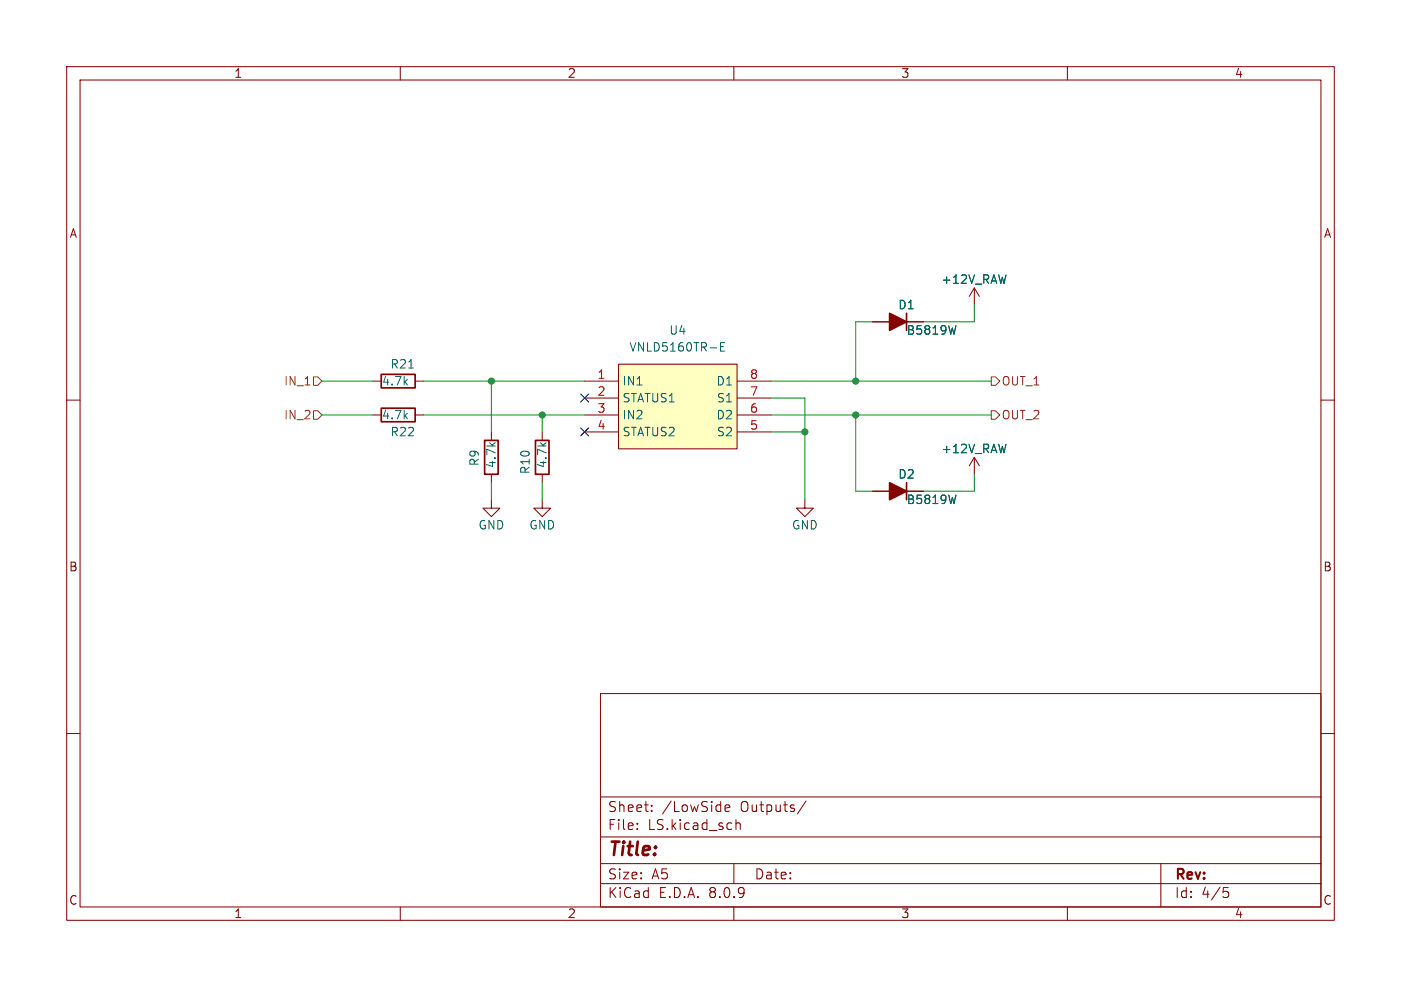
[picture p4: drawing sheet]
<svg xmlns="http://www.w3.org/2000/svg" width="210mm" height="148mm" viewBox="0 0 210 148" stroke-linecap="round" stroke-linejoin="round" font-family="sans-serif">
<g fill="none" stroke="#840000" stroke-width=".15">
<path d="M10 10h190v128h-190zM12 12h186v124h-186zM60 10v2M110 10v2M160 10v2M130.8 48.3h7.6M146 43.2l-.7 1.3M146 43.2v2.5M146 43.2l.8 1.3M10 60h2M146 68.6v2.5M146 68.6l-.7 1.3"/>
<path d="M146 68.6l.8 1.3M198 60h2M10 110h2M90 104h108v32h-108zM90 119.5h108M198 110h2M60 136v2M90 132.5h108M90 129.5h108M90 125.5h108M95.5 124.2v.2M95.5 123.5v.1"/>
<path d="M97.7 121.5v.2M97.7 120.8v.1M108.7 121.2l.7-.2-.1-.2-.4-.1-.2 .2 .1 .7h.5M110 136v2M110 129.5v3M110.3 122.9v1.5M110.3 123.5a.37 .37 0 0 1 .7 .1v.8M120.8 120.1l-1.3 1.9M160 136v2M174 129.5v6.5M183.4 133.1h.7M183.5 133.7h.4l.3 .2v.4l-.2 .2-.5 .1"/>
</g>
<path d="M135.9 47v2.5" fill="none" stroke="#840000" stroke-width=".25"/>
<path d="M133.3 47l2.6 1.3-2.6 1.2z" fill="#840000" stroke="#840000" stroke-width=".25"/>
<path d="M143.3 48.8l-.3 1.3" fill="none" stroke="#006464" stroke-width=".15"/>
<path d="M92.7 54.6h17.8v12.7h-17.8z" fill="#ffffc2"/>
<g fill="none" stroke="#840000" stroke-width=".15">
<path d="M55.9 57.2h1.2M62.2 57.2h1.3M87.6 57.2h5.1M87.6 59.7h5.1M92.7 54.6h17.8v12.7h-17.8zM110.5 57.2h5.1M110.5 59.7h5.1M130.8 48.3h2.5M135.9 48.3h2.5M55.9 62.2h1.2M62.2 62.2h1.3M73.7 74.9v1.3h1.2l-1.2 1.3-1.3-1.3h1.3"/>
<path d="M73.7 64.8v1.2M73.7 71.1v1.3M81.3 74.9v1.3h1.2l-1.2 1.3-1.3-1.3h1.3M81.3 64.8v1.2M81.3 71.1v1.3M87.6 62.2h5.1M87.6 64.8h5.1M110.5 62.2h5.1M110.5 64.8h5.1M120.6 74.9v1.3h1.3l-1.3 1.3-1.2-1.3h1.2M130.8 73.7h7.6"/>
</g>
<path d="M61.3 55.2h.7M108 52h.4M108.6 51.4h-.6v1.2h.6M143.3 48.8l-.3 1.3M143.3 74.2l-.3 1.3" fill="none" stroke="#006464" stroke-width=".15"/>
<path d="M57.1 56.1h5.1v2.1h-5.1zM57.1 61.2h5.1v2h-5.1zM72.6 66h2.1v5.1h-2.1zM80.3 66h2v5.1h-2zM135.9 72.4v2.5" fill="none" stroke="#840000" stroke-width=".25"/>
<path d="M133.3 72.4l2.6 1.3-2.6 1.2z" fill="#840000" stroke="#840000" stroke-width=".25"/>
<path d="M47 56.5h.6l.7 .7-.7 .6h-.6zM148.6 56.5h.6l.7 .7-.7 .6h-.6zM47 61.6h.6l.7 .6-.7 .7h-.6zM148.6 61.6h.6l.7 .6-.7 .7h-.6z" fill="none" stroke="#725600" stroke-width=".15"/>
<g fill="none" stroke="#009600" stroke-width=".15">
<path d="M48.3 57.2h7.6M63.5 57.2h24.1M73.7 57.2v7.6M115.6 57.2h33M115.6 59.7h5v15.2M130.8 48.3h-2.5v8.9M146 45.7v2.6h-7.6M48.3 62.2h7.6M63.5 62.2h24.1M73.7 72.4v2.5M81.3 62.2v2.6M81.3 72.4v2.5"/>
<path d="M115.6 62.2h33M115.6 64.8h5M128.3 62.2v11.5h2.5M146 71.1v2.6h-7.6"/>
</g>
<path d="M87 59.1l1.2 1.2M88.2 59.1l-1.2 1.2M87 64.2l1.2 1.2M88.2 64.2l-1.2 1.2" fill="none" stroke="#000084" stroke-width=".15"/>
<g fill="#009600" stroke="#009600" stroke-width=".15">
<circle cx="128.3" cy="57.2" r=".46"/>
<circle cx="128.3" cy="62.2" r=".46"/>
<circle cx="120.6" cy="64.8" r=".46"/>
<circle cx="81.3" cy="62.2" r=".46"/>
<circle cx="73.7" cy="57.2" r=".46"/>
</g>
<text font-size="2.8" fill="#840000" x="91" y="128.9">Title:</text>
<g font-size="2.1" fill="#840000">
<text x="91" y="124.7">File:</text>
<text x="91" y="122">Sheet:</text>
<text x="97.1" y="124.7">LS.kicad_sch</text>
<text x="99.2" y="122">/LowSide</text>
<text x="111" y="122">Outputs/</text>
<text x="91" y="134.9">KiCad</text>
<text x="91" y="132.1">Size:</text>
<text x="97.7" y="132.1">A5</text>
<text x="98.7" y="134.9">E.D.A.</text>
<text x="106.3" y="134.9">8.0.9</text>
<text x="113" y="132.1">Date:</text>
<text x="176" y="132.3">Rev:</text>
<text x="176" y="134.9">Id:</text>
<text x="180.1" y="134.9">4/5</text>
</g>
<g font-size="1.8" fill="#840000">
<text x="35" y="11.9">1</text>
<text x="85" y="11.9">2</text>
<text x="135" y="11.9">3</text>
<text x="185" y="11.9">4</text>
<text x="10.3" y="35.9">A</text>
<text x="198.4" y="35.9">A</text>
<text x="10.3" y="85.9">B</text>
<text x="198.3" y="85.9">B</text>
<text x="10.3" y="135.9">C</text>
<text x="35" y="137.9">1</text>
<text x="85" y="137.9">2</text>
<text x="135" y="137.9">3</text>
<text x="185" y="137.9">4</text>
<text x="198.3" y="135.9">C</text>
</g>
<g font-size="1.8" fill="#006464">
<text x="134.5" y="46.6">D1</text>
<text x="141" y="42.8">+12V_RAW</text>
<text x="94.2" y="52.9">VNLD5160TR-E</text>
<text x="100.2" y="50.4">U4</text>
<text x="135.8" y="50.4">B5819W</text>
<text x="57.2" y="58">4.7k</text>
<text x="58.4" y="55.5">R21</text>
<text x="93.2" y="58">IN1</text>
<text x="107.3" y="58">D1</text>
<text x="57.2" y="63.1">4.7k</text>
<text x="58.4" y="65.6">R22</text>
<text x="93.2" y="60.6">STATUS1</text>
<text x="93.2" y="63.1">IN2</text>
<text x="93.2" y="65.6">STATUS2</text>
<text x="107.3" y="63.1">D2</text>
<text x="107.4" y="65.6">S2</text>
<text x="107.4" y="60.6">S1</text>
<text x="72" y="70" transform="rotate(-90 72 70)">R9</text>
<text x="74.5" y="70.3" transform="rotate(-90 74.5 70.3)">4.7k</text>
<text x="79.6" y="71.2" transform="rotate(-90 79.6 71.2)">R10</text>
<text x="82.1" y="70.3" transform="rotate(-90 82.1 70.3)">4.7k</text>
<text x="134.5" y="72">D2</text>
<text x="141" y="68.2">+12V_RAW</text>
<text x="135.8" y="75.8">B5819W</text>
<text x="71.6" y="79.6">GND</text>
<text x="79.2" y="79.6">GND</text>
<text x="118.6" y="79.6">GND</text>
</g>
<g font-size="1.8" fill="#725600">
<text x="42.5" y="58">IN_1</text>
<text x="150.1" y="58">OUT_1</text>
<text x="42.5" y="63.1">IN_2</text>
<text x="150.1" y="63.1">OUT_2</text>
</g>
<g font-size="1.8" fill="#a90000">
<text x="89.5" y="56.9">1</text>
<text x="89.5" y="59.4">2</text>
<text x="112.3" y="59.4">7</text>
<text x="112.3" y="56.9">8</text>
<text x="89.5" y="62">3</text>
<text x="89.5" y="64.5">4</text>
<text x="112.3" y="64.5">5</text>
<text x="112.3" y="62">6</text>
</g>
</svg>
